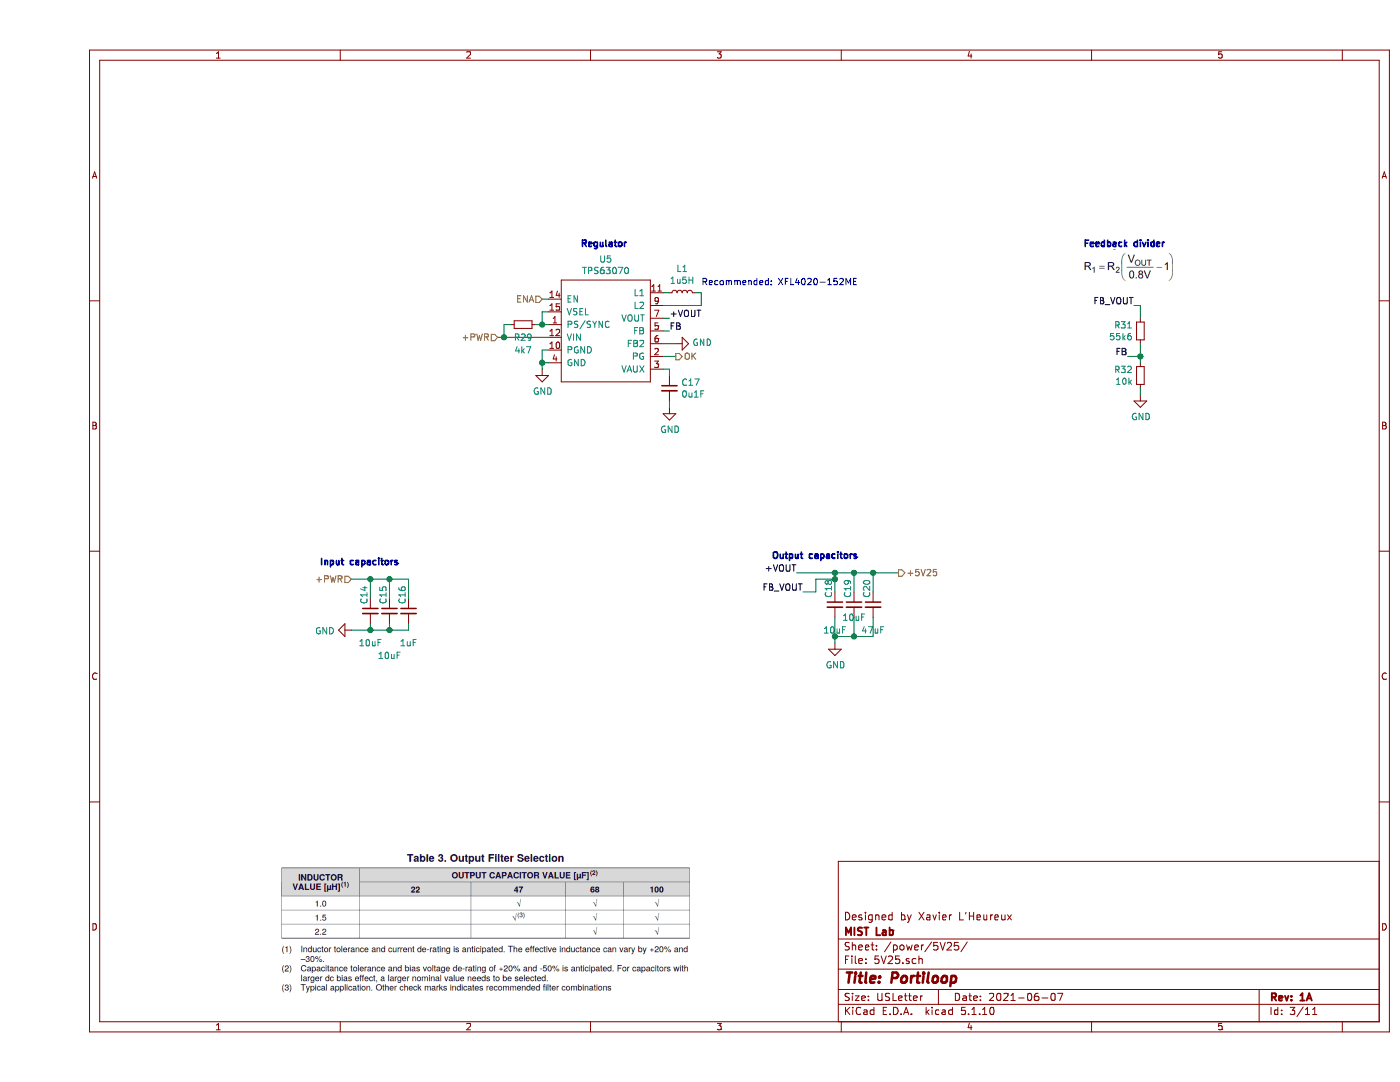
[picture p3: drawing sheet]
EESchema Schematic File Version 4
EELAYER 30 0
EELAYER END
$Descr USLetter 11000 8500
encoding utf-8
Sheet 3 11
Title "Portiloop"
Date "2021-06-07"
Rev "1A"
Comp "MIST Lab"
Comment1 "Designed by Xavier L'Heureux"
Comment2 ""
Comment3 ""
Comment4 ""
$EndDescr
$Comp
L components:TPS63070 U5
U 1 1
P 4450 2600
F 0 "U5" H 4450 3165 50  0000 C CNN
F 1 "TPS63070" H 4450 3074 50  0000 C CNN
F 2 "mist-eeg:TPS630702RNMR" H 5000 2750 50  0001 C CNN
F 3 "" H 5000 2750 50  0001 C CNN
	1    4450 2600
	1    0    0    -1  
$EndComp
Wire Wire Line
	3950 2900 3950 2850
Wire Wire Line
	3950 2850 4000 2850
Wire Wire Line
	3950 2850 3950 2750
Wire Wire Line
	3950 2750 4000 2750
Connection ~ 3950 2850
Wire Wire Line
	5000 2700 4900 2700
Text HLabel 5000 2800 2    50   Output ~ 0
OK
Wire Wire Line
	5000 2800 4900 2800
$Comp
L Device:C_Small C17
U 1 1
P 4950 3050
F 0 "C17" H 5042 3096 50  0000 L CNN
F 1 "0u1F" H 5042 3005 50  0000 L CNN
F 2 "Capacitor_SMD:C_0201_0603Metric" H 4950 3050 50  0001 C CNN
F 3 "~" H 4950 3050 50  0001 C CNN
	1    4950 3050
	1    0    0    -1  
$EndComp
Wire Wire Line
	4950 2950 4950 2900
Wire Wire Line
	4950 2900 4900 2900
Wire Wire Line
	4950 3200 4950 3150
Text Label 4950 2600 0    50   ~ 0
FB
Wire Wire Line
	4950 2600 4900 2600
Text Label 4950 2500 0    50   ~ 0
+VOUT
Wire Wire Line
	4950 2500 4900 2500
$Comp
L Device:L_Small L1
U 1 1
P 5050 2300
F 0 "L1" V 5235 2300 50  0000 C CNN
F 1 "1u5H" V 5144 2300 50  0000 C CNN
F 2 "Inductor_SMD:L_Coilcraft_XxL4040" H 5050 2300 50  0001 C CNN
F 3 "~" H 5050 2300 50  0001 C CNN
	1    5050 2300
	0    -1   -1   0   
$EndComp
Wire Wire Line
	4950 2300 4900 2300
Wire Wire Line
	5150 2300 5200 2300
Wire Wire Line
	5200 2300 5200 2400
Wire Wire Line
	5200 2400 4900 2400
Text HLabel 3600 2650 0    50   Input ~ 0
+PWR
Wire Wire Line
	3950 2450 3950 2550
Wire Wire Line
	3950 2550 4000 2550
Wire Wire Line
	3950 2450 4000 2450
$Comp
L Device:R_Small R29
U 1 1
P 3800 2550
F 0 "R29" V 3900 2550 50  0000 C CNN
F 1 "4k7" V 4000 2550 50  0000 C CNN
F 2 "Resistor_SMD:R_0201_0603Metric" H 3800 2550 50  0001 C CNN
F 3 "~" H 3800 2550 50  0001 C CNN
	1    3800 2550
	0    1    1    0   
$EndComp
Wire Wire Line
	3900 2550 3950 2550
Connection ~ 3950 2550
Wire Wire Line
	3700 2550 3650 2550
Wire Wire Line
	3650 2550 3650 2650
Wire Wire Line
	3600 2650 3650 2650
Wire Wire Line
	3650 2650 4000 2650
Connection ~ 3650 2650
$Comp
L Device:C_Small C14
U 1 1
P 2600 4800
F 0 "C14" V 2550 4850 50  0000 L CNN
F 1 "10uF" H 2600 4550 50  0000 C CNN
F 2 "Capacitor_SMD:C_0603_1608Metric" H 2600 4800 50  0001 C CNN
F 3 "~" H 2600 4800 50  0001 C CNN
	1    2600 4800
	1    0    0    -1  
$EndComp
$Comp
L Device:C_Small C15
U 1 1
P 2750 4800
F 0 "C15" V 2700 4850 50  0000 L CNN
F 1 "10uF" H 2750 4450 50  0000 C CNN
F 2 "Capacitor_SMD:C_0603_1608Metric" H 2750 4800 50  0001 C CNN
F 3 "~" H 2750 4800 50  0001 C CNN
	1    2750 4800
	1    0    0    -1  
$EndComp
$Comp
L Device:C_Small C16
U 1 1
P 2900 4800
F 0 "C16" V 2850 4850 50  0000 L CNN
F 1 "1uF" H 2900 4550 50  0000 C CNN
F 2 "Capacitor_SMD:C_0201_0603Metric" H 2900 4800 50  0001 C CNN
F 3 "~" H 2900 4800 50  0001 C CNN
	1    2900 4800
	1    0    0    -1  
$EndComp
Text HLabel 2450 4550 0    50   Input ~ 0
+PWR
Wire Wire Line
	2450 4550 2600 4550
Wire Wire Line
	2600 4550 2600 4700
Wire Wire Line
	2600 4550 2750 4550
Wire Wire Line
	2750 4550 2750 4700
Connection ~ 2600 4550
Wire Wire Line
	2750 4550 2900 4550
Wire Wire Line
	2900 4550 2900 4700
Connection ~ 2750 4550
Wire Wire Line
	2450 4950 2600 4950
Wire Wire Line
	2600 4950 2600 4900
Wire Wire Line
	2600 4950 2750 4950
Wire Wire Line
	2750 4950 2750 4900
Connection ~ 2600 4950
Wire Wire Line
	2750 4950 2900 4950
Wire Wire Line
	2900 4950 2900 4900
Connection ~ 2750 4950
$Comp
L Device:C_Small C18
U 1 1
P 6250 4750
F 0 "C18" V 6200 4800 50  0000 L CNN
F 1 "10uF" H 6250 4550 50  0000 C CNN
F 2 "Capacitor_SMD:C_0603_1608Metric" H 6250 4750 50  0001 C CNN
F 3 "~" H 6250 4750 50  0001 C CNN
	1    6250 4750
	1    0    0    -1  
$EndComp
Wire Wire Line
	6250 5050 6250 5000
Wire Wire Line
	6250 5000 6400 5000
Connection ~ 6250 5000
Wire Wire Line
	6250 4850 6250 5000
Wire Wire Line
	6400 4850 6400 5000
Text HLabel 6750 4500 2    50   Output ~ 0
+5V25
Wire Wire Line
	6250 4500 6250 4550
Wire Wire Line
	6400 4650 6400 4500
Wire Wire Line
	6400 4500 6250 4500
Text Label 5950 4500 2    50   ~ 0
+VOUT
Wire Wire Line
	5950 4500 6250 4500
Connection ~ 6250 4500
$Comp
L Device:R_Small R31
U 1 1
P 8650 2600
F 0 "R31" H 8592 2646 50  0000 R CNN
F 1 "55k6" H 8592 2555 50  0000 R CNN
F 2 "Resistor_SMD:R_0603_1608Metric" H 8650 2600 50  0001 C CNN
F 3 "~" H 8650 2600 50  0001 C CNN
	1    8650 2600
	1    0    0    -1  
$EndComp
$Comp
L Device:R_Small R32
U 1 1
P 8650 2950
F 0 "R32" H 8592 2996 50  0000 R CNN
F 1 "10k" H 8592 2905 50  0000 R CNN
F 2 "Resistor_SMD:R_0603_1608Metric" H 8650 2950 50  0001 C CNN
F 3 "~" H 8650 2950 50  0001 C CNN
	1    8650 2950
	1    0    0    -1  
$EndComp
Connection ~ 6250 4550
Wire Wire Line
	6250 4550 6250 4650
Wire Wire Line
	8650 3100 8650 3050
Text Label 8550 2800 2    50   ~ 0
FB
Wire Wire Line
	8550 2800 8650 2800
Connection ~ 8650 2800
Wire Wire Line
	8650 2800 8650 2850
Wire Wire Line
	8650 2700 8650 2800
Text Notes 8200 1950 0    50   ~ 10
Feedback divider
Text Notes 5750 4400 0    50   ~ 10
Output capacitors
Text Notes 2200 4450 0    50   ~ 10
Input capacitors
Text Label 6000 4650 2    50   ~ 0
FB_VOUT
Wire Wire Line
	6000 4650 6100 4650
Wire Wire Line
	6100 4650 6100 4550
Wire Wire Line
	6100 4550 6250 4550
Text Label 8600 2400 2    50   ~ 0
FB_VOUT
Wire Wire Line
	8600 2400 8650 2400
Wire Wire Line
	8650 2400 8650 2500
Text Notes 4250 1950 0    50   ~ 10
Regulator
$Comp
L Device:C_Small C19
U 1 1
P 6400 4750
F 0 "C19" V 6350 4800 50  0000 L CNN
F 1 "10uF" H 6400 4650 50  0000 C CNN
F 2 "Capacitor_SMD:C_0603_1608Metric" H 6400 4750 50  0001 C CNN
F 3 "~" H 6400 4750 50  0001 C CNN
	1    6400 4750
	1    0    0    -1  
$EndComp
Connection ~ 6400 4500
Wire Wire Line
	6550 4500 6400 4500
Connection ~ 6550 4500
Wire Wire Line
	6550 4500 6550 4650
$Comp
L Device:C_Small C20
U 1 1
P 6550 4750
F 0 "C20" V 6500 4800 50  0000 L CNN
F 1 "47uF" H 6550 4550 50  0000 C CNN
F 2 "Capacitor_SMD:C_1210_3225Metric" H 6550 4750 50  0001 C CNN
F 3 "~" H 6550 4750 50  0001 C CNN
	1    6550 4750
	1    0    0    -1  
$EndComp
Wire Wire Line
	6550 4850 6550 5000
Connection ~ 6400 5000
Wire Wire Line
	6400 5000 6550 5000
Text Notes 5200 2250 0    50   ~ 0
Recommended: XFL4020-152ME
$Comp
L power:GND #PWR036
U 1 1
P 2450 4950
F 0 "#PWR036" H 2450 4700 50  0001 C CNN
F 1 "GND" V 2455 4822 50  0000 R CNN
F 2 "" H 2450 4950 50  0001 C CNN
F 3 "" H 2450 4950 50  0001 C CNN
	1    2450 4950
	0    1    1    0   
$EndComp
$Comp
L power:GND #PWR040
U 1 1
P 6250 5050
F 0 "#PWR040" H 6250 4800 50  0001 C CNN
F 1 "GND" H 6255 4877 50  0000 C CNN
F 2 "" H 6250 5050 50  0001 C CNN
F 3 "" H 6250 5050 50  0001 C CNN
	1    6250 5050
	1    0    0    -1  
$EndComp
$Comp
L power:GND #PWR037
U 1 1
P 3950 2900
F 0 "#PWR037" H 3950 2650 50  0001 C CNN
F 1 "GND" H 3955 2727 50  0000 C CNN
F 2 "" H 3950 2900 50  0001 C CNN
F 3 "" H 3950 2900 50  0001 C CNN
	1    3950 2900
	1    0    0    -1  
$EndComp
$Comp
L power:GND #PWR038
U 1 1
P 4950 3200
F 0 "#PWR038" H 4950 2950 50  0001 C CNN
F 1 "GND" H 4955 3027 50  0000 C CNN
F 2 "" H 4950 3200 50  0001 C CNN
F 3 "" H 4950 3200 50  0001 C CNN
	1    4950 3200
	1    0    0    -1  
$EndComp
$Comp
L power:GND #PWR039
U 1 1
P 5000 2700
F 0 "#PWR039" H 5000 2450 50  0001 C CNN
F 1 "GND" V 5005 2572 50  0000 R CNN
F 2 "" H 5000 2700 50  0001 C CNN
F 3 "" H 5000 2700 50  0001 C CNN
	1    5000 2700
	0    -1   -1   0   
$EndComp
$Comp
L power:GND #PWR041
U 1 1
P 8650 3100
F 0 "#PWR041" H 8650 2850 50  0001 C CNN
F 1 "GND" H 8655 2927 50  0000 C CNN
F 2 "" H 8650 3100 50  0001 C CNN
F 3 "" H 8650 3100 50  0001 C CNN
	1    8650 3100
	1    0    0    -1  
$EndComp
Text HLabel 3950 2350 0    50   Input ~ 0
ENA
Wire Wire Line
	3950 2350 4000 2350
Wire Wire Line
	6550 4500 6750 4500
$EndSCHEMATC
